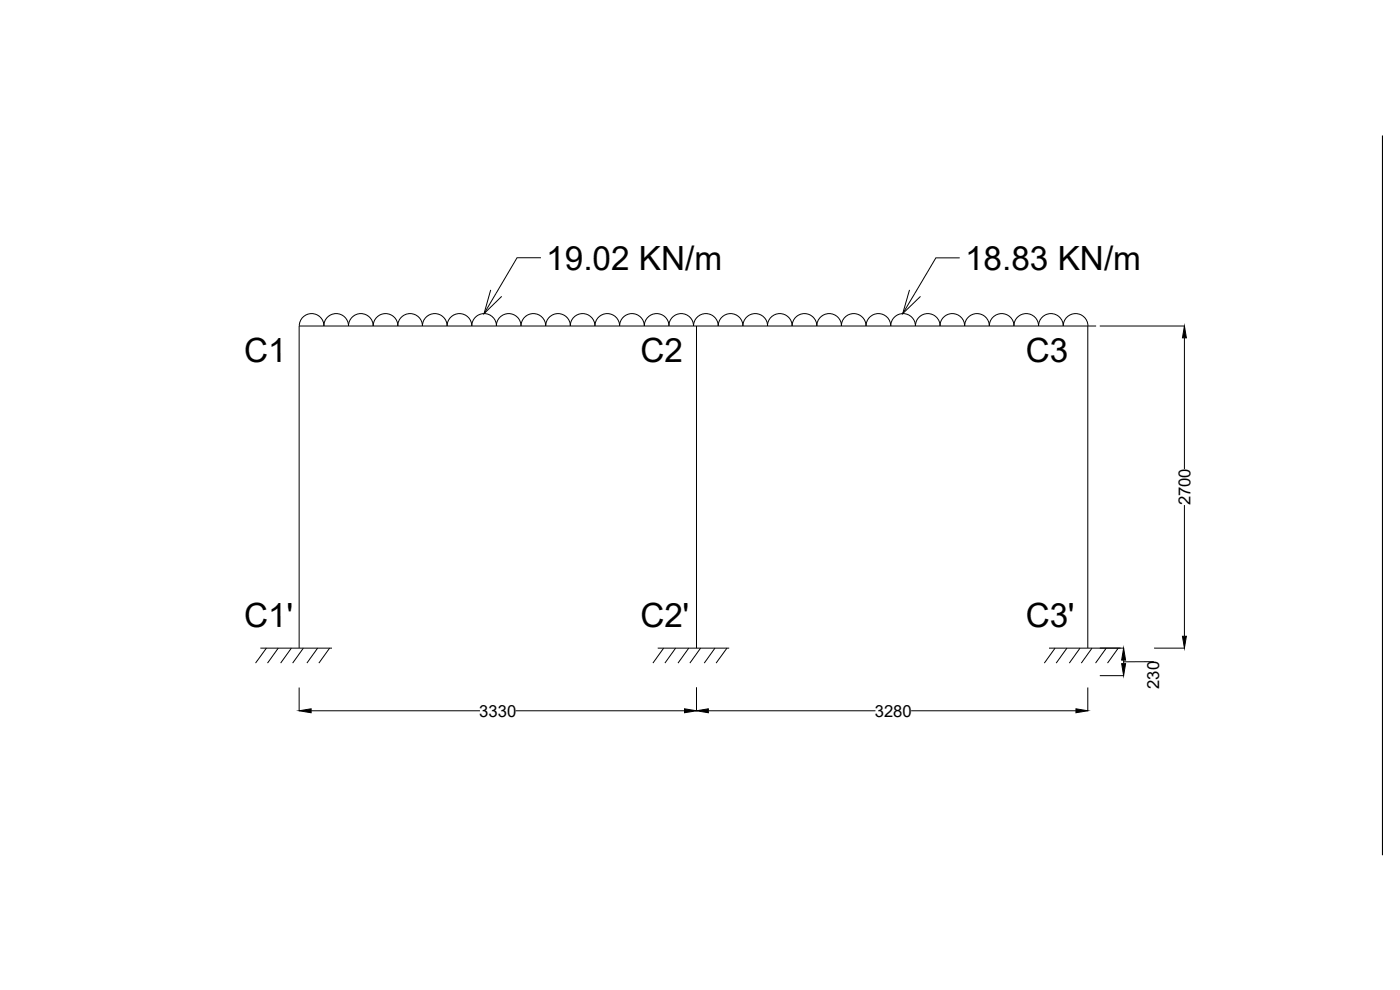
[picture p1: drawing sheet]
<svg xmlns="http://www.w3.org/2000/svg" width="420mm" height="297mm" viewBox="0 0 420 297" stroke-linecap="round" stroke-linejoin="round" font-family="sans-serif">
<!-- layer: 0 -->
<g fill="none" stroke="#000" stroke-width=".3">
<path d="M414.9 40.7v215.9M162.3 77.3h-7.1l-9.9 16.8M288 77.4h-7.1l-10 16.7M89.8 97.8a3.7 3.7 0 0 1 3.7-3.7 3.7 3.7 0 0 1 3.7 3.7M97.2 97.8a3.7 3.7 0 0 1 3.7-3.7 3.7 3.7 0 0 1 3.7 3.7 3.7 3.7 0 0 1 3.7-3.7 3.7 3.7 0 0 1 3.7 3.7 3.7 3.7 0 0 1 3.7-3.7 3.7 3.7 0 0 1 3.7 3.7M119.4 97.8a3.7 3.7 0 0 1 3.7-3.7 3.7 3.7 0 0 1 3.7 3.7 3.7 3.7 0 0 1 3.7-3.7 3.7 3.7 0 0 1 3.7 3.7 3.7 3.7 0 0 1 3.7-3.7 3.7 3.7 0 0 1 3.7 3.7 3.7 3.7 0 0 1 3.7-3.7 3.7 3.7 0 0 1 3.7 3.7M147.3 87l-2 7.1 5.3-5.2M149 97.8a3.7 3.7 0 0 1 3.7-3.7 3.7 3.7 0 0 1 3.7 3.7 3.7 3.7 0 0 1 3.7-3.7 3.7 3.7 0 0 1 3.7 3.7 3.7 3.7 0 0 1 3.7-3.7 3.7 3.7 0 0 1 3.7 3.7M171.1 97.8a3.7 3.7 0 0 1 3.7-3.7 3.7 3.7 0 0 1 3.7 3.7 3.7 3.7 0 0 1 3.8-3.7 3.7 3.7 0 0 1 3.7 3.7 3.7 3.7 0 0 1 3.7-3.7 3.7 3.7 0 0 1 3.7 3.7 3.7 3.7 0 0 1 3.7-3.7 3.7 3.7 0 0 1 3.7 3.7M200.7 97.8a3.7 3.7 0 0 1 3.7-3.7 3.7 3.7 0 0 1 3.7 3.7 3.7 3.7 0 0 1 3.7-3.7 3.7 3.7 0 0 1 3.7 3.7 3.7 3.7 0 0 1 3.8-3.7 3.7 3.7 0 0 1 3.7 3.7 3.7 3.7 0 0 1 3.7-3.7 3.7 3.7 0 0 1 3.7 3.7 3.7 3.7 0 0 1 3.6-3.7 3.7 3.7 0 0 1 3.7 3.7 3.7 3.7 0 0 1 3.7-3.7 3.7 3.7 0 0 1 3.7 3.7 3.7 3.7 0 0 1 3.7-3.7 3.7 3.7 0 0 1 3.7 3.7M209 97.8v96.7M252.5 97.8a3.7 3.7 0 0 1 3.7-3.7 3.7 3.7 0 0 1 3.7 3.7 3.7 3.7 0 0 1 3.7-3.7 3.7 3.7 0 0 1 3.7 3.7 3.7 3.7 0 0 1 3.7-3.7 3.7 3.7 0 0 1 3.7 3.7 3.7 3.7 0 0 1 3.7-3.7 3.7 3.7 0 0 1 3.7 3.7 3.7 3.7 0 0 1 3.7-3.7 3.7 3.7 0 0 1 3.7 3.7 3.7 3.7 0 0 1 3.7-3.7 3.7 3.7 0 0 1 3.7 3.7 3.7 3.7 0 0 1 3.7-3.7 3.7 3.7 0 0 1 3.7 3.7 3.7 3.7 0 0 1 3.7-3.7 3.7 3.7 0 0 1 3.7 3.7 3.7 3.7 0 0 1 3.7-3.7 3.7 3.7 0 0 1 3.7 3.7 3.7 3.7 0 0 1 3.7-3.7 3.7 3.7 0 0 1 3.7 3.7"/>
<path d="M273 87l-2.1 7.1 5.4-5.2M326.5 97.8v96.7M329 97.8h-239.2v96.7M330.1 97.8h25.4M355.5 101.4v39.3M355.5 151.5v39.4M78.1 194.5h21.5M80 194.5l-3.3 4.5M83.5 194.5l-3.2 4.5M87.4 194.5l-3.2 4.5M91 194.5l-3.2 4.5M95.3 194.5l-3.2 4.5"/>
<path d="M98.9 194.5l-3.2 4.5M197.4 194.5h21.4M199.2 194.5l-3.3 4.5M202.8 194.5l-3.3 4.5M206.7 194.5l-3.2 4.5M210.3 194.5l-3.3 4.5M214.6 194.5l-3.2 4.5M218.2 194.5l-3.3 4.5M314.8 194.5h22.5M316.6 194.5l-3.2 4.5M320.2 194.5l-3.2 4.5M324.1 194.5l-3.2 4.5"/>
<path d="M327.7 194.5l-3.2 4.5M332 194.5l-3.2 4.5M335.6 194.5l-3.2 4.5M337.2 198.6h8.9M337.2 198.1v1M346.4 194.5h9.1M89.8 206.3v7M93.4 213.3h50.6M154.8 213.3h50.6M209 206.3v7M212.6 213.3h50.1M273.5 213.3h49.4"/>
<path d="M326.5 206.3v7M330.1 202.7h7.2"/>
</g>
<path d="M355.5 97.8l.6 3.6h-1.2zM337.2 194.5l.6 3.6h-1.2zM336.6 199.1h1.2l-.6 3.6zM354.9 190.9h1.2l-.6 3.6zM89.8 213.3l3.6-.6v1.2zM205.4 212.7l3.6 .6-3.6 .6zM209 213.3l3.6-.6v1.2zM322.9 212.7l3.6 .6-3.6 .6z" fill="#000" stroke="#000" stroke-width=".3"/>
<g font-size="10">
<text x="163.9" y="81">19.02 KN/m</text>
<text x="289.6" y="81">18.83 KN/m</text>
<text x="73.3" y="108.7">C1</text>
<text x="192.2" y="108.7">C2</text>
<text x="307.8" y="108.7">C3</text>
<text x="73.3" y="188">C1'</text>
<text x="192.2" y="188">C2'</text>
<text x="307.8" y="188">C3'</text>
</g>
<g font-size="5">
<text x="357.2" y="151.7" transform="rotate(-90 357.2 151.7)">2700</text>
<text x="347.9" y="206.7" transform="rotate(-90 347.9 206.7)">230</text>
<text x="143.8" y="215">3330</text>
<text x="262.5" y="215">3280</text>
</g>
</svg>
